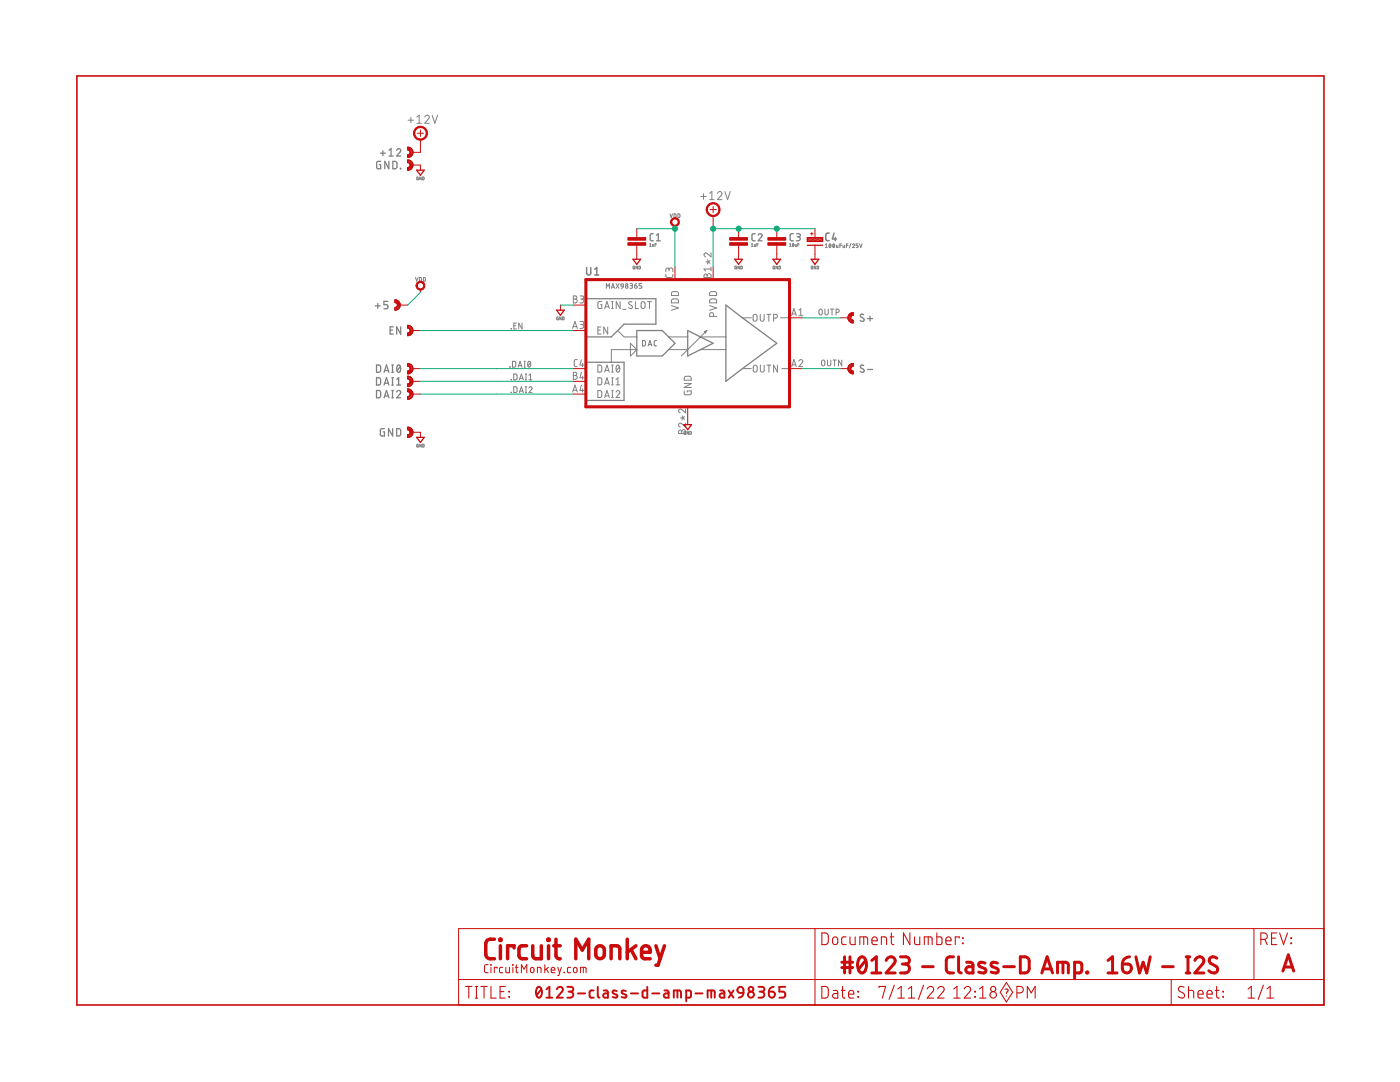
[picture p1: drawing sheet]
<?xml version="1.0" encoding="utf-8"?>
<!DOCTYPE eagle SYSTEM "eagle.dtd">
<eagle version="9.6.2">
<drawing>
<settings>
<setting alwaysvectorfont="yes"/>
<setting verticaltext="up"/>
</settings>
<grid distance="0.1" unitdist="inch" unit="inch" style="lines" multiple="1" display="no" altdistance="0.01" altunitdist="inch" altunit="inch"/>
<schematic xreflabel="%F%N/%S.%C%R" xrefpart="/%S.%C%R">
<libraries>
<library name="frames-custom">
<symbols>
<symbol name="LETTER_L" library_locally_modified="yes">
<frame x1="0" y1="0" x2="248.92" y2="185.42" columns="12" rows="17" layer="94" border-left="no" border-top="no" border-right="no" border-bottom="no"/>
</symbol>
<symbol name="DOCFIELD-CIRCUITMONKEY" library_locally_modified="yes">
<wire x1="0" y1="0" x2="71.12" y2="0" width="0.1016" layer="94"/>
<wire x1="101.6" y1="15.24" x2="87.63" y2="15.24" width="0.1016" layer="94"/>
<wire x1="0" y1="0" x2="0" y2="5.08" width="0.1016" layer="94"/>
<wire x1="0" y1="5.08" x2="71.12" y2="5.08" width="0.1016" layer="94"/>
<wire x1="0" y1="5.08" x2="0" y2="15.24" width="0.1016" layer="94"/>
<wire x1="101.6" y1="15.24" x2="101.6" y2="5.08" width="0.1016" layer="94"/>
<wire x1="71.12" y1="5.08" x2="71.12" y2="0" width="0.1016" layer="94"/>
<wire x1="71.12" y1="5.08" x2="87.63" y2="5.08" width="0.1016" layer="94"/>
<wire x1="71.12" y1="0" x2="101.6" y2="0" width="0.1016" layer="94"/>
<wire x1="87.63" y1="15.24" x2="87.63" y2="5.08" width="0.1016" layer="94"/>
<wire x1="87.63" y1="15.24" x2="0" y2="15.24" width="0.1016" layer="94"/>
<wire x1="87.63" y1="5.08" x2="101.6" y2="5.08" width="0.1016" layer="94"/>
<wire x1="101.6" y1="5.08" x2="101.6" y2="0" width="0.1016" layer="94"/>
<wire x1="0" y1="0" x2="-71.12" y2="0" width="0.1016" layer="94"/>
<wire x1="-71.12" y1="0" x2="-71.12" y2="5.08" width="0.1016" layer="94"/>
<wire x1="-71.12" y1="5.08" x2="-71.12" y2="15.24" width="0.1016" layer="94"/>
<wire x1="-71.12" y1="15.24" x2="0" y2="15.24" width="0.1016" layer="94"/>
<wire x1="0" y1="5.08" x2="-71.12" y2="5.08" width="0.1016" layer="94"/>
<text x="1.27" y="1.27" size="2.54" layer="94" font="vector">Date:</text>
<text x="12.7" y="1.27" size="2.54" layer="94" font="vector">&gt;LAST_DATE_TIME</text>
<text x="72.39" y="1.27" size="2.54" layer="94" font="vector">Sheet:</text>
<text x="86.36" y="1.27" size="2.54" layer="94" font="vector">&gt;SHEET</text>
<text x="88.9" y="11.938" size="2.54" layer="94" font="vector">REV:</text>
<text x="-69.85" y="1.27" size="2.54" layer="94" font="vector">TITLE:</text>
<text x="1.27" y="11.938" size="2.54" layer="94" font="vector">Document Number:</text>
<text x="-55.88" y="1.27" size="2.54" layer="94" font="vector" ratio="15">&gt;DRAWING_NAME</text>
<text x="-66.04" y="8.89" size="4.572" layer="94" ratio="15">Circuit Monkey</text>
<text x="-66.04" y="6.35" size="1.778" layer="94">CircuitMonkey.com</text>
<text x="12.7" y="6.096" size="3.81" layer="94" ratio="15">&gt;DOCUMENT_NUMBER</text>
<text x="94.488" y="8.382" size="3.81" layer="94" ratio="15" align="center">&gt;REV</text>
</symbol>
</symbols>
<devicesets>
<deviceset name="LETTER_L-CIRCUITMONKEY" locally_modified="yes" prefix="SHEET" library_locally_modified="yes">
<gates>
<gate name="G$1" symbol="LETTER_L" x="0" y="0"/>
<gate name="G$2" symbol="DOCFIELD-CIRCUITMONKEY" x="147.32" y="0"/>
</gates>
<devices>
<device name="">
<technologies>
<technology name=""/>
</technologies>
</device>
</devices>
</deviceset>
</devicesets>
</library>
<library name="co-maxim">
<symbols>
<symbol name="MAX98365" library_locally_modified="yes">
<pin name="EN" x="-20.32" y="5.08" length="short"/>
<pin name="DAI1" x="-20.32" y="-5.08" length="short"/>
<pin name="DAI2" x="-20.32" y="-7.62" length="short"/>
<pin name="GND" x="2.54" y="-12.7" length="short" rot="R90"/>
<pin name="OUTN" x="25.4" y="-2.54" length="short" rot="R180"/>
<pin name="OUTP" x="25.4" y="7.62" length="short" rot="R180"/>
<pin name="VDD" x="0" y="17.78" length="short" rot="R270"/>
<pin name="DAI0" x="-20.32" y="-2.54" length="short"/>
<pin name="PVDD" x="7.62" y="17.78" length="short" rot="R270"/>
<pin name="GAIN_SLOT" x="-20.32" y="10.16" length="short"/>
<wire x1="-17.78" y1="15.24" x2="22.86" y2="15.24" width="0.6096" layer="94"/>
<wire x1="22.86" y1="15.24" x2="22.86" y2="-10.16" width="0.6096" layer="94"/>
<wire x1="22.86" y1="-10.16" x2="-17.78" y2="-10.16" width="0.6096" layer="94"/>
<wire x1="-17.78" y1="-10.16" x2="-17.78" y2="15.24" width="0.6096" layer="94"/>
<wire x1="20.32" y1="2.54" x2="13.462" y2="7.62" width="0.254" layer="97"/>
<wire x1="13.462" y1="7.62" x2="10.16" y2="10.16" width="0.254" layer="97"/>
<wire x1="10.16" y1="10.16" x2="10.16" y2="3.81" width="0.254" layer="97"/>
<wire x1="10.16" y1="3.81" x2="10.16" y2="1.27" width="0.254" layer="97"/>
<wire x1="10.16" y1="1.27" x2="10.16" y2="-5.08" width="0.254" layer="97"/>
<wire x1="10.16" y1="-5.08" x2="13.462" y2="-2.54" width="0.254" layer="97"/>
<wire x1="13.462" y1="-2.54" x2="20.32" y2="2.54" width="0.254" layer="97"/>
<wire x1="13.462" y1="7.62" x2="15.24" y2="7.62" width="0.127" layer="97"/>
<wire x1="13.462" y1="-2.54" x2="15.24" y2="-2.54" width="0.127" layer="97"/>
<wire x1="7.62" y1="2.54" x2="5.08" y2="3.81" width="0.254" layer="97"/>
<wire x1="5.08" y1="3.81" x2="2.54" y2="5.08" width="0.254" layer="97"/>
<wire x1="2.54" y1="5.08" x2="2.54" y2="3.81" width="0.254" layer="97"/>
<wire x1="2.54" y1="3.81" x2="2.54" y2="1.27" width="0.254" layer="97"/>
<wire x1="2.54" y1="1.27" x2="2.54" y2="0" width="0.254" layer="97"/>
<wire x1="2.54" y1="0" x2="5.08" y2="1.27" width="0.254" layer="97"/>
<wire x1="5.08" y1="1.27" x2="7.62" y2="2.54" width="0.254" layer="97"/>
<wire x1="0" y1="2.54" x2="-1.27" y2="3.81" width="0.254" layer="97"/>
<wire x1="-1.27" y1="3.81" x2="-2.54" y2="5.08" width="0.254" layer="97"/>
<wire x1="-2.54" y1="5.08" x2="-7.62" y2="5.08" width="0.254" layer="97"/>
<wire x1="-7.62" y1="5.08" x2="-7.62" y2="3.81" width="0.254" layer="97"/>
<wire x1="-7.62" y1="3.81" x2="-7.62" y2="1.27" width="0.254" layer="97"/>
<wire x1="-7.62" y1="1.27" x2="-7.62" y2="0" width="0.254" layer="97"/>
<wire x1="-7.62" y1="0" x2="-2.54" y2="0" width="0.254" layer="97"/>
<wire x1="-2.54" y1="0" x2="-1.27" y2="1.27" width="0.254" layer="97"/>
<wire x1="-1.27" y1="1.27" x2="0" y2="2.54" width="0.254" layer="97"/>
<wire x1="5.08" y1="3.81" x2="10.16" y2="3.81" width="0.127" layer="97"/>
<wire x1="5.08" y1="1.27" x2="10.16" y2="1.27" width="0.127" layer="97"/>
<wire x1="-1.27" y1="3.81" x2="2.54" y2="3.81" width="0.127" layer="97"/>
<wire x1="-1.27" y1="1.27" x2="2.54" y2="1.27" width="0.127" layer="97"/>
<wire x1="1.27" y1="0" x2="6.35" y2="5.08" width="0.127" layer="97"/>
<wire x1="6.35" y1="5.08" x2="6.096" y2="4.572" width="0.127" layer="97"/>
<wire x1="6.096" y1="4.572" x2="5.842" y2="4.826" width="0.127" layer="97"/>
<wire x1="5.842" y1="4.826" x2="6.35" y2="5.08" width="0.127" layer="97"/>
<wire x1="22.606" y1="7.62" x2="21.082" y2="7.62" width="0.127" layer="97"/>
<wire x1="21.336" y1="-2.54" x2="22.606" y2="-2.54" width="0.127" layer="97"/>
<wire x1="-17.78" y1="-1.27" x2="-12.7" y2="-1.27" width="0.254" layer="97"/>
<wire x1="-12.7" y1="-1.27" x2="-10.16" y2="-1.27" width="0.254" layer="97"/>
<wire x1="-10.16" y1="-1.27" x2="-10.16" y2="-8.89" width="0.254" layer="97"/>
<wire x1="-10.16" y1="-8.89" x2="-17.78" y2="-8.89" width="0.254" layer="97"/>
<wire x1="-7.62" y1="1.27" x2="-12.7" y2="1.27" width="0.127" layer="97"/>
<wire x1="-12.7" y1="1.27" x2="-12.7" y2="-1.27" width="0.127" layer="97"/>
<wire x1="-7.62" y1="1.27" x2="-8.89" y2="2.54" width="0.127" layer="97"/>
<wire x1="-8.89" y1="2.54" x2="-8.89" y2="0" width="0.127" layer="97"/>
<wire x1="-8.89" y1="0" x2="-7.62" y2="1.27" width="0.127" layer="97"/>
<wire x1="-17.78" y1="11.43" x2="-3.81" y2="11.43" width="0.254" layer="97"/>
<wire x1="-3.81" y1="11.43" x2="-3.81" y2="6.35" width="0.254" layer="97"/>
<wire x1="-3.81" y1="6.35" x2="-10.16" y2="6.35" width="0.254" layer="97"/>
<wire x1="-10.16" y1="6.35" x2="-12.7" y2="3.81" width="0.254" layer="97"/>
<wire x1="-12.7" y1="3.81" x2="-17.78" y2="3.81" width="0.254" layer="97"/>
<wire x1="-7.62" y1="3.81" x2="-10.16" y2="3.81" width="0.127" layer="97"/>
<wire x1="-10.16" y1="3.81" x2="-11.43" y2="5.08" width="0.127" layer="97"/>
<text x="-5.08" y="2.54" size="1.27" layer="97" font="vector" ratio="15" align="center">DAC</text>
<text x="-17.78" y="16.002" size="1.778" layer="95" font="vector" ratio="15">&gt;NAME</text>
<text x="-10.16" y="14.478" size="1.016" layer="95" font="vector" align="top-center">&gt;VALUE</text>
</symbol>
</symbols>
<devicesets>
<deviceset name="MAX98365" prefix="U" uservalue="yes" library_locally_modified="yes">
<gates>
<gate name="G$1" symbol="MAX98365" x="-2.54" y="-2.54"/>
</gates>
<devices>
<device name="" package="12WLP">
<connects>
<connect gate="G$1" pin="DAI0" pad="C4"/>
<connect gate="G$1" pin="DAI1" pad="B4"/>
<connect gate="G$1" pin="DAI2" pad="A4"/>
<connect gate="G$1" pin="EN" pad="A3"/>
<connect gate="G$1" pin="GAIN_SLOT" pad="B3"/>
<connect gate="G$1" pin="GND" pad="B2 C2"/>
<connect gate="G$1" pin="OUTN" pad="A2"/>
<connect gate="G$1" pin="OUTP" pad="A1"/>
<connect gate="G$1" pin="PVDD" pad="B1 C1"/>
<connect gate="G$1" pin="VDD" pad="C3"/>
</connects>
<technologies>
<technology name="">
<attribute name="COST01" value="1.75" constant="no"/>
<attribute name="COST10" value="1.60" constant="no"/>
<attribute name="COST100" value="1.25" constant="no"/>
<attribute name="MFR" value="Maxim" constant="no"/>
<attribute name="MPN" value="MAX98365A/C" constant="no"/>
<attribute name="VALUE" value="MAX98365" constant="no"/>
</technology>
</technologies>
</device>
</devices>
</deviceset>
</devicesets>
</library>
<library name="rlc">
<symbols>
<symbol name="CAP-NP" library_locally_modified="yes">
<wire x1="0" y1="2.54" x2="0" y2="0.508" width="0.1524" layer="94"/>
<wire x1="0" y1="-2.54" x2="0" y2="-0.508" width="0.1524" layer="94"/>
<text x="2.54" y="0" size="1.6764" layer="95" font="vector" ratio="15">&gt;NAME</text>
<text x="2.54" y="-1.016" size="0.6096" layer="96" font="vector">&gt;VALUE</text>
<rectangle x1="-1.778" y1="0.254" x2="1.778" y2="0.762" layer="94"/>
<rectangle x1="-1.778" y1="-0.762" x2="1.778" y2="-0.254" layer="94"/>
<pin name="1" x="0" y="2.54" visible="off" length="point" direction="pas"/>
<pin name="2" x="0" y="-2.54" visible="off" length="point" direction="pas"/>
</symbol>
<symbol name="CAP-POL" library_locally_modified="yes">
<wire x1="-1.524" y1="0.762" x2="-1.27" y2="0.762" width="0.254" layer="94"/>
<wire x1="-1.27" y1="0.762" x2="-1.016" y2="0.762" width="0.254" layer="94"/>
<wire x1="-1.016" y1="0.762" x2="-0.762" y2="0.762" width="0.254" layer="94"/>
<wire x1="-0.762" y1="0.762" x2="-0.508" y2="0.762" width="0.254" layer="94"/>
<wire x1="-0.508" y1="0.762" x2="-0.254" y2="0.762" width="0.254" layer="94"/>
<wire x1="-0.254" y1="0.762" x2="0" y2="0.762" width="0.254" layer="94"/>
<wire x1="0" y1="0.762" x2="0.254" y2="0.762" width="0.254" layer="94"/>
<wire x1="0.254" y1="0.762" x2="0.508" y2="0.762" width="0.254" layer="94"/>
<wire x1="0.508" y1="0.762" x2="0.762" y2="0.762" width="0.254" layer="94"/>
<wire x1="0.762" y1="0.762" x2="1.016" y2="0.762" width="0.254" layer="94"/>
<wire x1="1.016" y1="0.762" x2="1.27" y2="0.762" width="0.254" layer="94"/>
<wire x1="1.27" y1="0.762" x2="1.524" y2="0.762" width="0.254" layer="94"/>
<wire x1="1.524" y1="0.762" x2="1.524" y2="0.381" width="0.254" layer="94"/>
<wire x1="1.524" y1="0.381" x2="1.524" y2="0" width="0.254" layer="94"/>
<wire x1="1.524" y1="0" x2="1.27" y2="0" width="0.254" layer="94"/>
<wire x1="1.27" y1="0" x2="1.016" y2="0" width="0.254" layer="94"/>
<wire x1="1.016" y1="0" x2="0.762" y2="0" width="0.254" layer="94"/>
<wire x1="0.762" y1="0" x2="0.508" y2="0" width="0.254" layer="94"/>
<wire x1="0.508" y1="0" x2="0.254" y2="0" width="0.254" layer="94"/>
<wire x1="0.254" y1="0" x2="0" y2="0" width="0.254" layer="94"/>
<wire x1="0" y1="0" x2="-0.254" y2="0" width="0.254" layer="94"/>
<wire x1="-0.254" y1="0" x2="-0.508" y2="0" width="0.254" layer="94"/>
<wire x1="-0.508" y1="0" x2="-0.762" y2="0" width="0.254" layer="94"/>
<wire x1="-0.762" y1="0" x2="-1.016" y2="0" width="0.254" layer="94"/>
<wire x1="-1.016" y1="0" x2="-1.27" y2="0" width="0.254" layer="94"/>
<wire x1="-1.27" y1="0" x2="-1.524" y2="0" width="0.254" layer="94"/>
<wire x1="-1.524" y1="0" x2="-1.524" y2="0.381" width="0.254" layer="94"/>
<wire x1="-1.524" y1="0.381" x2="-1.524" y2="0.762" width="0.254" layer="94"/>
<wire x1="-1.524" y1="-0.762" x2="0" y2="-0.762" width="0.254" layer="94"/>
<wire x1="0" y1="-0.762" x2="1.524" y2="-0.762" width="0.254" layer="94"/>
<wire x1="0" y1="0.762" x2="0" y2="2.54" width="0.1524" layer="94"/>
<wire x1="0" y1="-0.762" x2="0" y2="-2.54" width="0.1524" layer="94"/>
<wire x1="-1.524" y1="0" x2="-1.016" y2="0.762" width="0.1016" layer="94"/>
<wire x1="-1.27" y1="0" x2="-0.762" y2="0.762" width="0.1016" layer="94"/>
<wire x1="-1.016" y1="0" x2="-0.508" y2="0.762" width="0.1016" layer="94"/>
<wire x1="-0.508" y1="0" x2="0" y2="0.762" width="0.1016" layer="94"/>
<wire x1="-0.762" y1="0" x2="-0.254" y2="0.762" width="0.1016" layer="94"/>
<wire x1="-0.254" y1="0" x2="0.254" y2="0.762" width="0.1016" layer="94"/>
<wire x1="0" y1="0" x2="0.508" y2="0.762" width="0.1016" layer="94"/>
<wire x1="0.254" y1="0" x2="0.762" y2="0.762" width="0.1016" layer="94"/>
<wire x1="0.508" y1="0" x2="1.016" y2="0.762" width="0.1016" layer="94"/>
<wire x1="0.762" y1="0" x2="1.27" y2="0.762" width="0.1016" layer="94"/>
<wire x1="1.016" y1="0" x2="1.524" y2="0.762" width="0.1016" layer="94"/>
<wire x1="-1.524" y1="0.381" x2="-1.27" y2="0.762" width="0.1016" layer="94"/>
<wire x1="1.27" y1="0" x2="1.524" y2="0.381" width="0.1016" layer="94"/>
<wire x1="-0.635" y1="1.27" x2="-0.635" y2="1.778" width="0.1016" layer="94"/>
<wire x1="-0.889" y1="1.524" x2="-0.381" y2="1.524" width="0.1016" layer="94"/>
<text x="2.032" y="0" size="1.778" layer="95" font="vector" ratio="15">&gt;NAME</text>
<text x="2.032" y="-1.27" size="0.8128" layer="96">&gt;VALUE</text>
<pin name="P" x="0" y="2.54" visible="off" length="point" rot="R270"/>
<pin name="N" x="0" y="-2.54" visible="off" length="point" rot="R90"/>
</symbol>
</symbols>
<devicesets>
<deviceset name="CAPACITOR" locally_modified="yes" prefix="C" uservalue="yes" library_locally_modified="yes">
<gates>
<gate name="G$1" symbol="CAP-NP" x="0" y="0"/>
</gates>
<devices>
<device name="1206" package="1206">
<connects>
<connect gate="G$1" pin="1" pad="1"/>
<connect gate="G$1" pin="2" pad="2"/>
</connects>
<package3dinstances>
<package3dinstance package3d_urn="urn:adsk.eagle:package:4192976/2"/>
</package3dinstances>
<technologies>
<technology name=""/>
</technologies>
</device>
<device name="0805" package="0805-CAP">
<connects>
<connect gate="G$1" pin="1" pad="1"/>
<connect gate="G$1" pin="2" pad="2"/>
</connects>
<package3dinstances>
<package3dinstance package3d_urn="urn:adsk.eagle:package:4193041/2"/>
</package3dinstances>
<technologies>
<technology name="">
<attribute name="COST01" value="0.12" constant="no"/>
<attribute name="COST10" value="0.09" constant="no"/>
<attribute name="COST100" value="0.05" constant="no"/>
</technology>
</technologies>
</device>
<device name="0603-OLD" package="0603">
<connects>
<connect gate="G$1" pin="1" pad="1"/>
<connect gate="G$1" pin="2" pad="2"/>
</connects>
<package3dinstances>
<package3dinstance package3d_urn="urn:adsk.eagle:package:4192969/3"/>
</package3dinstances>
<technologies>
<technology name=""/>
</technologies>
</device>
<device name="1210" package="1210-CAP">
<connects>
<connect gate="G$1" pin="1" pad="1"/>
<connect gate="G$1" pin="2" pad="2"/>
</connects>
<package3dinstances>
<package3dinstance package3d_urn="urn:adsk.eagle:package:7886202/2"/>
</package3dinstances>
<technologies>
<technology name=""/>
</technologies>
</device>
<device name="THD_5MM" package="CAP_CER_THD_5MM">
<connects>
<connect gate="G$1" pin="1" pad="1"/>
<connect gate="G$1" pin="2" pad="2"/>
</connects>
<package3dinstances>
<package3dinstance package3d_urn="urn:adsk.eagle:package:4192947/3"/>
</package3dinstances>
<technologies>
<technology name="">
<attribute name="MFR" value="Tayda" constant="no"/>
<attribute name="MPN" value="A-550" constant="no"/>
<attribute name="VALUE" value="0.01uF" constant="no"/>
</technology>
</technologies>
</device>
<device name="THD_2.5MM" package="CAP_CER_THD_2.5MM">
<connects>
<connect gate="G$1" pin="1" pad="1"/>
<connect gate="G$1" pin="2" pad="2"/>
</connects>
<package3dinstances>
<package3dinstance package3d_urn="urn:adsk.eagle:package:4192946/1"/>
</package3dinstances>
<technologies>
<technology name=""/>
</technologies>
</device>
<device name="0402" package="0402-CAP">
<connects>
<connect gate="G$1" pin="1" pad="1"/>
<connect gate="G$1" pin="2" pad="2"/>
</connects>
<package3dinstances>
<package3dinstance package3d_urn="urn:adsk.eagle:package:4193046/4"/>
</package3dinstances>
<technologies>
<technology name="">
<attribute name="COST01" value="0.12" constant="no"/>
<attribute name="COST10" value="0.09" constant="no"/>
<attribute name="COST100" value="0.04" constant="no"/>
</technology>
</technologies>
</device>
<device name="0603" package="0603-CAP">
<connects>
<connect gate="G$1" pin="1" pad="1"/>
<connect gate="G$1" pin="2" pad="2"/>
</connects>
<package3dinstances>
<package3dinstance package3d_urn="urn:adsk.eagle:package:4193021/2"/>
</package3dinstances>
<technologies>
<technology name="">
<attribute name="COST01" value="0.12" constant="no"/>
<attribute name="COST10" value="0.09" constant="no"/>
<attribute name="COST100" value="0.05" constant="no"/>
</technology>
</technologies>
</device>
</devices>
</deviceset>
<deviceset name="CAPACITOR_POL" prefix="C" uservalue="yes" library_locally_modified="yes">
<gates>
<gate name="G$1" symbol="CAP-POL" x="0" y="0"/>
</gates>
<devices>
<device name="-ALUM-SMT-6.3" package="CAP_ALUM_SMT_6.3">
<connects>
<connect gate="G$1" pin="N" pad="-"/>
<connect gate="G$1" pin="P" pad="+"/>
</connects>
<package3dinstances>
<package3dinstance package3d_urn="urn:adsk.eagle:package:4192955/2"/>
</package3dinstances>
<technologies>
<technology name="">
<attribute name="VALUE" value="XXuF/xxV - 6.3mm" constant="no"/>
</technology>
</technologies>
</device>
<device name="-ALUM-SMT-10" package="CAP_ALUM_SMT_10">
<connects>
<connect gate="G$1" pin="N" pad="-"/>
<connect gate="G$1" pin="P" pad="+"/>
</connects>
<package3dinstances>
<package3dinstance package3d_urn="urn:adsk.eagle:package:4192951/2"/>
</package3dinstances>
<technologies>
<technology name="">
<attribute name="COST01" value="1.15" constant="no"/>
<attribute name="COST10" value="0.90" constant="no"/>
<attribute name="COST100" value="0.50" constant="no"/>
<attribute name="VALUE" value="???uF/??V" constant="no"/>
</technology>
</technologies>
</device>
<device name="-ALUM-THD-8" package="CAP_ALUM_THD_8">
<connects>
<connect gate="G$1" pin="N" pad="N"/>
<connect gate="G$1" pin="P" pad="P"/>
</connects>
<package3dinstances>
<package3dinstance package3d_urn="urn:adsk.eagle:package:4192950/1"/>
</package3dinstances>
<technologies>
<technology name=""/>
</technologies>
</device>
<device name="-ALUM-SMT-16" package="CAP_ALUM_SMT_16">
<connects>
<connect gate="G$1" pin="N" pad="N"/>
<connect gate="G$1" pin="P" pad="P"/>
</connects>
<package3dinstances>
<package3dinstance package3d_urn="urn:adsk.eagle:package:4192948/1"/>
</package3dinstances>
<technologies>
<technology name=""/>
</technologies>
</device>
<device name="-ALUM-THD-6.3" package="CAP_ALUM_THD_6.3">
<connects>
<connect gate="G$1" pin="N" pad="N"/>
<connect gate="G$1" pin="P" pad="P"/>
</connects>
<package3dinstances>
<package3dinstance package3d_urn="urn:adsk.eagle:package:4192977/1"/>
</package3dinstances>
<technologies>
<technology name=""/>
</technologies>
</device>
<device name="-ALUM-THD-12.5" package="CAP_ALUM_THD_12.5">
<connects>
<connect gate="G$1" pin="N" pad="N"/>
<connect gate="G$1" pin="P" pad="P"/>
</connects>
<package3dinstances>
<package3dinstance package3d_urn="urn:adsk.eagle:package:4192979/1"/>
</package3dinstances>
<technologies>
<technology name=""/>
</technologies>
</device>
<device name="-ALUM-THD-12.5-LY20" package="CAP_ALUM_THD_12.5_LAY20L">
<connects>
<connect gate="G$1" pin="N" pad="N"/>
<connect gate="G$1" pin="P" pad="P"/>
</connects>
<package3dinstances>
<package3dinstance package3d_urn="urn:adsk.eagle:package:4192980/1"/>
</package3dinstances>
<technologies>
<technology name=""/>
</technologies>
</device>
<device name="-ALUM-THD-12.5-LY25" package="CAP_ALUM_THD_12.5_LAY25L">
<connects>
<connect gate="G$1" pin="N" pad="N"/>
<connect gate="G$1" pin="P" pad="P"/>
</connects>
<package3dinstances>
<package3dinstance package3d_urn="urn:adsk.eagle:package:4192981/1"/>
</package3dinstances>
<technologies>
<technology name=""/>
</technologies>
</device>
<device name="-ALUM-THD-8-EDGE" package="CAP_ALUM_THD_8_EDGE">
<connects>
<connect gate="G$1" pin="N" pad="2 2SMD"/>
<connect gate="G$1" pin="P" pad="1 1SMD"/>
</connects>
<package3dinstances>
<package3dinstance package3d_urn="urn:adsk.eagle:package:4192982/1"/>
</package3dinstances>
<technologies>
<technology name=""/>
</technologies>
</device>
<device name="-ALUM-SMT-12.5" package="CAP_ALUM_SMT-12.5">
<connects>
<connect gate="G$1" pin="N" pad="-"/>
<connect gate="G$1" pin="P" pad="+"/>
</connects>
<package3dinstances>
<package3dinstance package3d_urn="urn:adsk.eagle:package:4192983/1"/>
</package3dinstances>
<technologies>
<technology name=""/>
</technologies>
</device>
<device name="-ALUM-THD-5" package="CAP_ALUM_THD_5">
<connects>
<connect gate="G$1" pin="N" pad="N"/>
<connect gate="G$1" pin="P" pad="P"/>
</connects>
<package3dinstances>
<package3dinstance package3d_urn="urn:adsk.eagle:package:26223413/3"/>
</package3dinstances>
<technologies>
<technology name=""/>
</technologies>
</device>
<device name="-ALUM-SMT-4" package="CAP_ALUM_SMT_4">
<connects>
<connect gate="G$1" pin="N" pad="NEG"/>
<connect gate="G$1" pin="P" pad="POS"/>
</connects>
<package3dinstances>
<package3dinstance package3d_urn="urn:adsk.eagle:package:33123257/4"/>
</package3dinstances>
<technologies>
<technology name=""/>
</technologies>
</device>
</devices>
</deviceset>
</devicesets>
</library>
<library name="supply">
<symbols>
<symbol name="VDD" library_locally_modified="yes">
<circle x="0" y="1.3208" radius="0.762" width="0.254" layer="94"/>
<text x="0" y="2.5908" size="0.8128" layer="96" font="vector" align="center">&gt;VALUE</text>
<pin name="VDD" x="0" y="0" visible="off" length="point" direction="sup" rot="R90"/>
<wire x1="0" y1="0" x2="0" y2="0.508" width="0.1524" layer="94"/>
</symbol>
<symbol name="+12V" library_locally_modified="yes">
<wire x1="0" y1="1.905" x2="0" y2="0.635" width="0.1524" layer="94"/>
<wire x1="-0.635" y1="1.27" x2="0.635" y2="1.27" width="0.1524" layer="94"/>
<circle x="0" y="1.27" radius="1.27" width="0.254" layer="94"/>
<text x="-2.54" y="3.175" size="1.778" layer="96">&gt;VALUE</text>
<pin name="+12V" x="0" y="-2.54" visible="off" length="short" direction="sup" rot="R90"/>
</symbol>
<symbol name="GND" library_locally_modified="yes">
<wire x1="-0.762" y1="-1.016" x2="0" y2="-1.016" width="0.254" layer="94"/>
<wire x1="0" y1="-1.016" x2="0.762" y2="-1.016" width="0.254" layer="94"/>
<wire x1="0.762" y1="-1.016" x2="0" y2="-2.032" width="0.254" layer="94"/>
<wire x1="0" y1="-2.032" x2="-0.762" y2="-1.016" width="0.254" layer="94"/>
<wire x1="0" y1="0" x2="0" y2="-1.016" width="0.1524" layer="94"/>
<text x="0" y="-2.667" size="0.6096" layer="96" font="vector" align="center">&gt;VALUE</text>
<pin name="GND" x="0" y="0" visible="off" length="point" direction="sup" rot="R270"/>
</symbol>
</symbols>
<devicesets>
<deviceset name="VDD" prefix="SUPPLY" library_locally_modified="yes">
<gates>
<gate name="G$1" symbol="VDD" x="0" y="0"/>
</gates>
<devices>
<device name="">
<technologies>
<technology name=""/>
</technologies>
</device>
</devices>
</deviceset>
<deviceset name="+12V" prefix="SUPPLY" library_locally_modified="yes">
<gates>
<gate name="+12V" symbol="+12V" x="0" y="0"/>
</gates>
<devices>
<device name="">
<technologies>
<technology name=""/>
</technologies>
</device>
</devices>
</deviceset>
<deviceset name="GND" prefix="SUPPLY" library_locally_modified="yes">
<gates>
<gate name="GND" symbol="GND" x="0" y="0"/>
</gates>
<devices>
<device name="">
<technologies>
<technology name=""/>
</technologies>
</device>
</devices>
</deviceset>
</devicesets>
</library>
<library name="con-headers">
<symbols>
<symbol name="CAST_01X1" library_locally_modified="yes">
<polygon width="0.254" layer="94">
<vertex x="0" y="0.508" curve="90"/>
<vertex x="-0.508" y="0" curve="90"/>
<vertex x="0" y="-0.508"/>
<vertex x="0" y="-1.016" curve="-90"/>
<vertex x="-1.016" y="0" curve="-90"/>
<vertex x="0" y="1.016"/>
</polygon>
<pin name="1" x="-2.54" y="0" visible="off" length="point"/>
<wire x1="-2.54" y1="0" x2="-1.016" y2="0" width="0.1524" layer="94"/>
<text x="1.27" y="0" size="1.7272" layer="95" ratio="15" rot="R180" align="center-right">&gt;NAME</text>
</symbol>
</symbols>
<devicesets>
<deviceset name="CAST-01X1" prefix="CST" library_locally_modified="yes">
<gates>
<gate name="G$1" symbol="CAST_01X1" x="0" y="0"/>
</gates>
<devices>
<device name="2.54MM" package="CAST01-2.54MM">
<connects>
<connect gate="G$1" pin="1" pad="1"/>
</connects>
<package3dinstances>
<package3dinstance package3d_urn="urn:adsk.eagle:package:14150085/3"/>
</package3dinstances>
<technologies>
<technology name=""/>
</technologies>
</device>
<device name="2.00MM" package="CAST01-2.00MM">
<connects>
<connect gate="G$1" pin="1" pad="1 P$1 P$2"/>
</connects>
<package3dinstances>
<package3dinstance package3d_urn="urn:adsk.eagle:package:26716772/2"/>
</package3dinstances>
<technologies>
<technology name=""/>
</technologies>
</device>
</devices>
</deviceset>
</devicesets>
</library>
</libraries>
<attributes>
</attributes>
<variantdefs>
</variantdefs>
<classes>
<class number="0" name="default" width="0" drill="0">
</class>
</classes>
<parts>
<part name="SHEET1" library="frames-custom" deviceset="LETTER_L-CIRCUITMONKEY" device="">
<attribute name="DOCUMENT_NUMBER" value="#0123 - Class-D Amp.  16W - I2S"/>
<attribute name="REV" value="A"/>
</part>
<part name="U1" library="co-maxim" deviceset="MAX98365" device="" value="MAX98365"/>
<part name="C1" library="rlc" deviceset="CAPACITOR" device="0603" package3d_urn="urn:adsk.eagle:package:4193021/2" value="1uF"/>
<part name="C4" library="rlc" deviceset="CAPACITOR_POL" device="-ALUM-SMT-6.3" package3d_urn="urn:adsk.eagle:package:4192955/2" value="100uFuF/25V"/>
<part name="SUPPLY1" library="supply" deviceset="VDD" device=""/>
<part name="SUPPLY2" library="supply" deviceset="+12V" device=""/>
<part name="SUPPLY3" library="supply" deviceset="GND" device=""/>
<part name="SUPPLY4" library="supply" deviceset="GND" device=""/>
<part name="C2" library="rlc" deviceset="CAPACITOR" device="0603" package3d_urn="urn:adsk.eagle:package:4193021/2" value="1uF"/>
<part name="C3" library="rlc" deviceset="CAPACITOR" device="0603" package3d_urn="urn:adsk.eagle:package:4193021/2" value="10uF"/>
<part name="SUPPLY5" library="supply" deviceset="GND" device=""/>
<part name="SUPPLY6" library="supply" deviceset="GND" device=""/>
<part name="SUPPLY7" library="supply" deviceset="GND" device=""/>
<part name="SUPPLY8" library="supply" deviceset="GND" device=""/>
<part name="SUPPLY9" library="supply" deviceset="GND" device=""/>
<part name="SUPPLY11" library="supply" deviceset="GND" device=""/>
<part name="SUPPLY12" library="supply" deviceset="VDD" device=""/>
<part name="SUPPLY13" library="supply" deviceset="+12V" device=""/>
<part name="EN" library="con-headers" deviceset="CAST-01X1" device="2.00MM" package3d_urn="urn:adsk.eagle:package:26716772/2"/>
<part name="DAI0" library="con-headers" deviceset="CAST-01X1" device="2.00MM" package3d_urn="urn:adsk.eagle:package:26716772/2"/>
<part name="DAI1" library="con-headers" deviceset="CAST-01X1" device="2.00MM" package3d_urn="urn:adsk.eagle:package:26716772/2"/>
<part name="DAI2" library="con-headers" deviceset="CAST-01X1" device="2.00MM" package3d_urn="urn:adsk.eagle:package:26716772/2"/>
<part name="GND" library="con-headers" deviceset="CAST-01X1" device="2.00MM" package3d_urn="urn:adsk.eagle:package:26716772/2"/>
<part name="S-" library="con-headers" deviceset="CAST-01X1" device="2.00MM" package3d_urn="urn:adsk.eagle:package:26716772/2"/>
<part name="S+" library="con-headers" deviceset="CAST-01X1" device="2.00MM" package3d_urn="urn:adsk.eagle:package:26716772/2"/>
<part name="+12" library="con-headers" deviceset="CAST-01X1" device="2.00MM" package3d_urn="urn:adsk.eagle:package:26716772/2"/>
<part name="+5" library="con-headers" deviceset="CAST-01X1" device="2.00MM" package3d_urn="urn:adsk.eagle:package:26716772/2"/>
<part name="GND." library="con-headers" deviceset="CAST-01X1" device="2.00MM" package3d_urn="urn:adsk.eagle:package:26716772/2"/>
</parts>
<sheets>
<sheet>
<plain>
</plain>
<instances>
<instance part="SHEET1" gate="G$1" x="0" y="0" smashed="yes"/>
<instance part="SHEET1" gate="G$2" x="147.32" y="0" smashed="yes">
<attribute name="LAST_DATE_TIME" x="160.02" y="1.27" size="2.54" layer="94" font="vector"/>
<attribute name="SHEET" x="233.68" y="1.27" size="2.54" layer="94" font="vector"/>
<attribute name="DRAWING_NAME" x="91.44" y="1.27" size="2.54" layer="94" font="vector" ratio="15"/>
<attribute name="DOCUMENT_NUMBER" x="152.4" y="6.096" size="3.81" layer="94" ratio="15"/>
<attribute name="REV" x="241.808" y="8.382" size="3.81" layer="94" ratio="15" align="center"/>
</instance>
<instance part="U1" gate="G$1" x="119.38" y="129.54" smashed="yes">
<attribute name="NAME" x="101.6" y="145.542" size="1.778" layer="95" font="vector" ratio="15"/>
<attribute name="VALUE" x="109.22" y="144.018" size="1.016" layer="95" font="vector" align="top-center"/>
</instance>
<instance part="C1" gate="G$1" x="111.76" y="152.4" smashed="yes">
<attribute name="NAME" x="114.3" y="152.4" size="1.6764" layer="95" font="vector" ratio="15"/>
<attribute name="VALUE" x="114.3" y="151.384" size="0.6096" layer="96" font="vector"/>
</instance>
<instance part="C4" gate="G$1" x="147.32" y="152.4" smashed="yes">
<attribute name="NAME" x="149.352" y="152.4" size="1.778" layer="95" font="vector" ratio="15"/>
<attribute name="VALUE" x="149.352" y="151.13" size="0.8128" layer="96"/>
</instance>
<instance part="SUPPLY1" gate="G$1" x="119.38" y="154.94" smashed="yes">
<attribute name="VALUE" x="119.38" y="157.5308" size="0.8128" layer="96" font="vector" align="center"/>
</instance>
<instance part="SUPPLY2" gate="+12V" x="127" y="157.48" smashed="yes">
<attribute name="VALUE" x="124.46" y="160.655" size="1.778" layer="96"/>
</instance>
<instance part="SUPPLY3" gate="GND" x="121.92" y="116.84" smashed="yes">
<attribute name="VALUE" x="121.92" y="114.173" size="0.6096" layer="96" font="vector" align="center"/>
</instance>
<instance part="SUPPLY4" gate="GND" x="96.52" y="139.7" smashed="yes">
<attribute name="VALUE" x="96.52" y="137.033" size="0.6096" layer="96" font="vector" align="center"/>
</instance>
<instance part="C2" gate="G$1" x="132.08" y="152.4" smashed="yes">
<attribute name="NAME" x="134.62" y="152.4" size="1.6764" layer="95" font="vector" ratio="15"/>
<attribute name="VALUE" x="134.62" y="151.384" size="0.6096" layer="96" font="vector"/>
</instance>
<instance part="C3" gate="G$1" x="139.7" y="152.4" smashed="yes">
<attribute name="NAME" x="142.24" y="152.4" size="1.6764" layer="95" font="vector" ratio="15"/>
<attribute name="VALUE" x="142.24" y="151.384" size="0.6096" layer="96" font="vector"/>
</instance>
<instance part="SUPPLY5" gate="GND" x="111.76" y="149.86" smashed="yes">
<attribute name="VALUE" x="111.76" y="147.193" size="0.6096" layer="96" font="vector" align="center"/>
</instance>
<instance part="SUPPLY6" gate="GND" x="132.08" y="149.86" smashed="yes">
<attribute name="VALUE" x="132.08" y="147.193" size="0.6096" layer="96" font="vector" align="center"/>
</instance>
<instance part="SUPPLY7" gate="GND" x="139.7" y="149.86" smashed="yes">
<attribute name="VALUE" x="139.7" y="147.193" size="0.6096" layer="96" font="vector" align="center"/>
</instance>
<instance part="SUPPLY8" gate="GND" x="147.32" y="149.86" smashed="yes">
<attribute name="VALUE" x="147.32" y="147.193" size="0.6096" layer="96" font="vector" align="center"/>
</instance>
<instance part="SUPPLY9" gate="GND" x="68.58" y="114.3" smashed="yes">
<attribute name="VALUE" x="68.58" y="111.633" size="0.6096" layer="96" font="vector" align="center"/>
</instance>
<instance part="SUPPLY11" gate="GND" x="68.58" y="167.64" smashed="yes">
<attribute name="VALUE" x="68.58" y="164.973" size="0.6096" layer="96" font="vector" align="center"/>
</instance>
<instance part="SUPPLY12" gate="G$1" x="68.58" y="142.24" smashed="yes">
<attribute name="VALUE" x="68.58" y="144.8308" size="0.8128" layer="96" font="vector" align="center"/>
</instance>
<instance part="SUPPLY13" gate="+12V" x="68.58" y="172.72" smashed="yes">
<attribute name="VALUE" x="66.04" y="175.895" size="1.778" layer="96"/>
</instance>
<instance part="EN" gate="G$1" x="66.04" y="134.62" smashed="yes" rot="R180">
<attribute name="NAME" x="64.77" y="134.62" size="1.7272" layer="95" ratio="15" align="center-right"/>
</instance>
<instance part="DAI0" gate="G$1" x="66.04" y="127" smashed="yes" rot="R180">
<attribute name="NAME" x="64.77" y="127" size="1.7272" layer="95" ratio="15" align="center-right"/>
</instance>
<instance part="DAI1" gate="G$1" x="66.04" y="124.46" smashed="yes" rot="R180">
<attribute name="NAME" x="64.77" y="124.46" size="1.7272" layer="95" ratio="15" align="center-right"/>
</instance>
<instance part="DAI2" gate="G$1" x="66.04" y="121.92" smashed="yes" rot="R180">
<attribute name="NAME" x="64.77" y="121.92" size="1.7272" layer="95" ratio="15" align="center-right"/>
</instance>
<instance part="GND" gate="G$1" x="66.04" y="114.3" smashed="yes" rot="R180">
<attribute name="NAME" x="64.77" y="114.3" size="1.7272" layer="95" ratio="15" align="center-right"/>
</instance>
<instance part="S-" gate="G$1" x="154.94" y="127" smashed="yes">
<attribute name="NAME" x="156.21" y="127" size="1.7272" layer="95" ratio="15" rot="R180" align="center-right"/>
</instance>
<instance part="S+" gate="G$1" x="154.94" y="137.16" smashed="yes">
<attribute name="NAME" x="156.21" y="137.16" size="1.7272" layer="95" ratio="15" rot="R180" align="center-right"/>
</instance>
<instance part="+12" gate="G$1" x="66.04" y="170.18" smashed="yes" rot="R180">
<attribute name="NAME" x="64.77" y="170.18" size="1.7272" layer="95" ratio="15" align="center-right"/>
</instance>
<instance part="+5" gate="G$1" x="63.5" y="139.7" smashed="yes" rot="R180">
<attribute name="NAME" x="62.23" y="139.7" size="1.7272" layer="95" ratio="15" align="center-right"/>
</instance>
<instance part="GND." gate="G$1" x="66.04" y="167.64" smashed="yes" rot="R180">
<attribute name="NAME" x="64.77" y="167.64" size="1.7272" layer="95" ratio="15" align="center-right"/>
</instance>
</instances>
<busses>
</busses>
<nets>
<net name="GND" class="0">
<segment>
<pinref part="U1" gate="G$1" pin="GND"/>
<pinref part="SUPPLY3" gate="GND" pin="GND"/>
</segment>
<segment>
<pinref part="U1" gate="G$1" pin="GAIN_SLOT"/>
<pinref part="SUPPLY4" gate="GND" pin="GND"/>
<wire x1="99.06" y1="139.7" x2="96.52" y2="139.7" width="0.1524" layer="91"/>
</segment>
<segment>
<pinref part="C1" gate="G$1" pin="2"/>
<pinref part="SUPPLY5" gate="GND" pin="GND"/>
</segment>
<segment>
<pinref part="C2" gate="G$1" pin="2"/>
<pinref part="SUPPLY6" gate="GND" pin="GND"/>
</segment>
<segment>
<pinref part="C3" gate="G$1" pin="2"/>
<pinref part="SUPPLY7" gate="GND" pin="GND"/>
</segment>
<segment>
<pinref part="C4" gate="G$1" pin="N"/>
<pinref part="SUPPLY8" gate="GND" pin="GND"/>
</segment>
<segment>
<pinref part="SUPPLY11" gate="GND" pin="GND"/>
<pinref part="GND." gate="G$1" pin="1"/>
</segment>
<segment>
<pinref part="SUPPLY9" gate="GND" pin="GND"/>
<pinref part="GND" gate="G$1" pin="1"/>
</segment>
</net>
<net name="OUTP" class="0">
<segment>
<pinref part="U1" gate="G$1" pin="OUTP"/>
<wire x1="152.4" y1="137.16" x2="144.78" y2="137.16" width="0.1524" layer="91"/>
<label x="148.082" y="137.668" size="1.27" layer="95"/>
<pinref part="S+" gate="G$1" pin="1"/>
</segment>
</net>
<net name="OUTN" class="0">
<segment>
<pinref part="U1" gate="G$1" pin="OUTN"/>
<wire x1="152.4" y1="127" x2="144.78" y2="127" width="0.1524" layer="91"/>
<label x="148.59" y="127.508" size="1.27" layer="95"/>
<pinref part="S-" gate="G$1" pin="1"/>
</segment>
</net>
<net name=".DAI0" class="0">
<segment>
<pinref part="U1" gate="G$1" pin="DAI0"/>
<wire x1="99.06" y1="127" x2="83.82" y2="127" width="0.1524" layer="91"/>
<label x="86.36" y="127.254" size="1.27" layer="95"/>
<wire x1="68.58" y1="127" x2="83.82" y2="127" width="0.1524" layer="91"/>
<pinref part="DAI0" gate="G$1" pin="1"/>
</segment>
</net>
<net name=".DAI1" class="0">
<segment>
<pinref part="U1" gate="G$1" pin="DAI1"/>
<wire x1="99.06" y1="124.46" x2="83.82" y2="124.46" width="0.1524" layer="91"/>
<label x="86.614" y="124.714" size="1.27" layer="95"/>
<wire x1="68.58" y1="124.46" x2="83.82" y2="124.46" width="0.1524" layer="91"/>
<pinref part="DAI1" gate="G$1" pin="1"/>
</segment>
</net>
<net name=".DAI2" class="0">
<segment>
<pinref part="U1" gate="G$1" pin="DAI2"/>
<wire x1="99.06" y1="121.92" x2="83.82" y2="121.92" width="0.1524" layer="91"/>
<label x="86.614" y="122.174" size="1.27" layer="95"/>
<wire x1="68.58" y1="121.92" x2="83.82" y2="121.92" width="0.1524" layer="91"/>
<pinref part="DAI2" gate="G$1" pin="1"/>
</segment>
</net>
<net name=".EN" class="0">
<segment>
<pinref part="U1" gate="G$1" pin="EN"/>
<wire x1="99.06" y1="134.62" x2="83.82" y2="134.62" width="0.1524" layer="91"/>
<label x="86.614" y="134.874" size="1.27" layer="95"/>
<wire x1="68.58" y1="134.62" x2="83.82" y2="134.62" width="0.1524" layer="91"/>
<pinref part="EN" gate="G$1" pin="1"/>
</segment>
</net>
<net name="+12V" class="0">
<segment>
<pinref part="C4" gate="G$1" pin="P"/>
<pinref part="C3" gate="G$1" pin="1"/>
<wire x1="147.32" y1="154.94" x2="139.7" y2="154.94" width="0.1524" layer="91"/>
<pinref part="C2" gate="G$1" pin="1"/>
<wire x1="132.08" y1="154.94" x2="139.7" y2="154.94" width="0.1524" layer="91"/>
<junction x="139.7" y="154.94"/>
<pinref part="SUPPLY2" gate="+12V" pin="+12V"/>
<wire x1="127" y1="154.94" x2="132.08" y2="154.94" width="0.1524" layer="91"/>
<junction x="132.08" y="154.94"/>
<pinref part="U1" gate="G$1" pin="PVDD"/>
<wire x1="127" y1="154.94" x2="127" y2="147.32" width="0.1524" layer="91"/>
<junction x="127" y="154.94"/>
</segment>
<segment>
<pinref part="SUPPLY13" gate="+12V" pin="+12V"/>
<pinref part="+12" gate="G$1" pin="1"/>
</segment>
</net>
<net name="VDD" class="0">
<segment>
<pinref part="SUPPLY1" gate="G$1" pin="VDD"/>
<pinref part="U1" gate="G$1" pin="VDD"/>
<wire x1="119.38" y1="154.94" x2="119.38" y2="147.32" width="0.1524" layer="91"/>
<pinref part="C1" gate="G$1" pin="1"/>
<wire x1="111.76" y1="154.94" x2="119.38" y2="154.94" width="0.1524" layer="91"/>
<junction x="119.38" y="154.94"/>
</segment>
<segment>
<pinref part="SUPPLY12" gate="G$1" pin="VDD"/>
<pinref part="+5" gate="G$1" pin="1"/>
<wire x1="66.04" y1="139.7" x2="68.58" y2="142.24" width="0.1524" layer="91"/>
</segment>
</net>
</nets>
</sheet>
</sheets>
</schematic>
</drawing>
<compatibility>
<note version="8.2" severity="warning">
Since Version 8.2, EAGLE supports online libraries. The ids
of those online libraries will not be understood (or retained)
with this version.
</note>
<note version="8.3" severity="warning">
Since Version 8.3, EAGLE supports URNs for individual library
assets (packages, symbols, and devices). The URNs of those assets
will not be understood (or retained) with this version.
</note>
<note version="8.3" severity="warning">
Since Version 8.3, EAGLE supports the association of 3D packages
with devices in libraries, schematics, and board files. Those 3D
packages will not be understood (or retained) with this version.
</note>
</compatibility>
</eagle>
